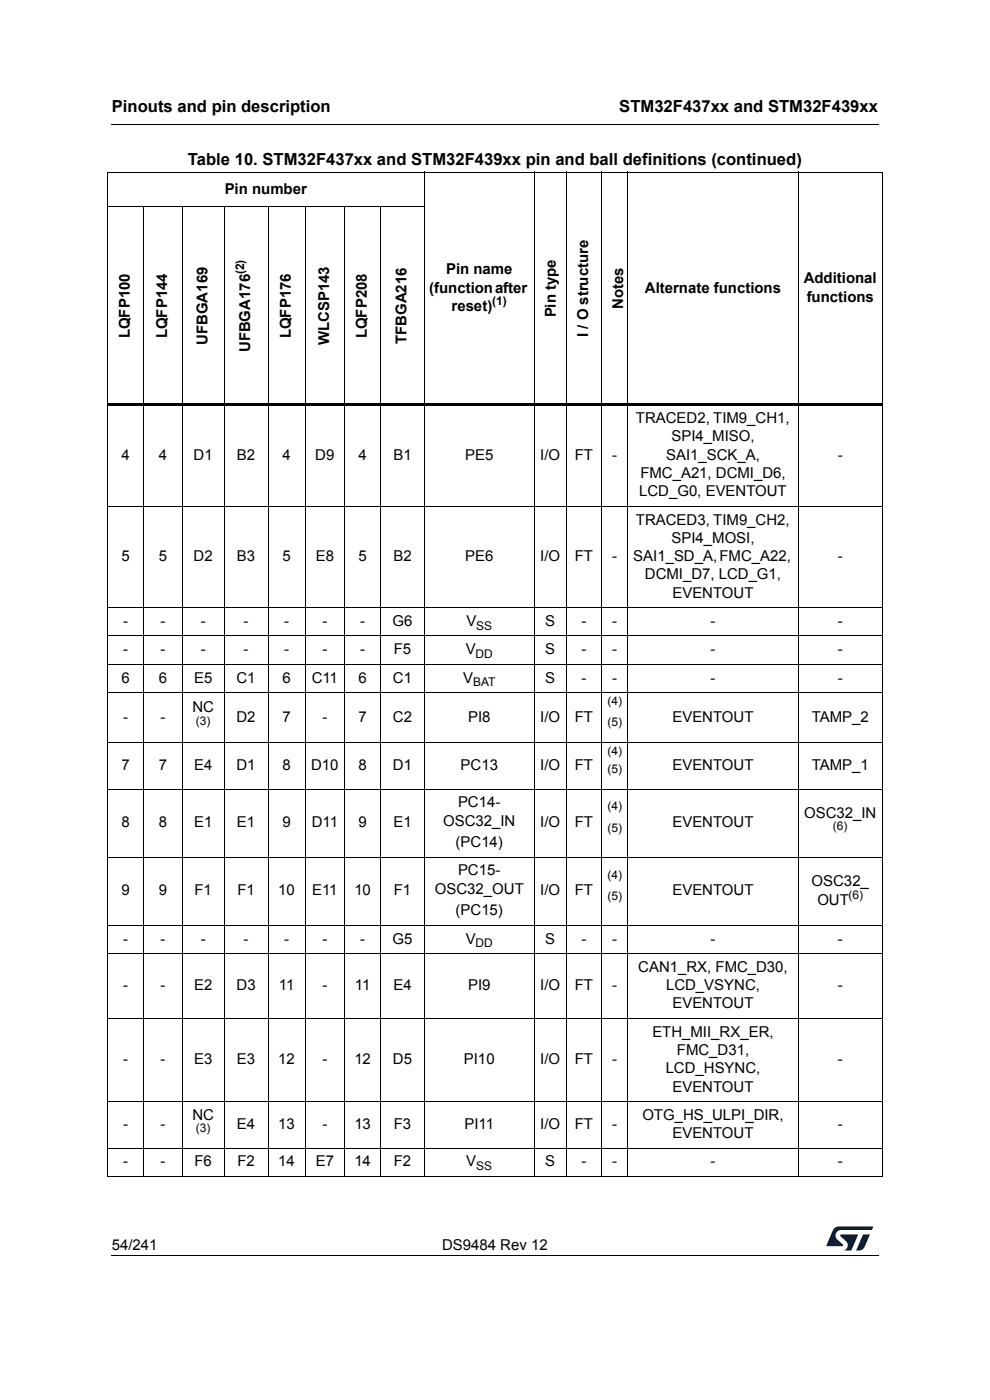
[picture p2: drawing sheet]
<svg xmlns="http://www.w3.org/2000/svg" width="210mm" height="297mm" viewBox="0 0 210 297" stroke-linecap="round" stroke-linejoin="round" font-family="sans-serif">
<path d="M23.6 26.2l.1 .2zM186.2 26.2l.1 .2zM23.6 266.2l.1 .2zM186.2 266.2l.1 .2z" fill="#000"/>
<path d="M23.7 26.3h162.5M23.7 266.3h162.5" fill="none" stroke="#000" stroke-width=".21"/>
<g fill="#001e41">
<path d="M176.9 260.6l.6-.4h.4l7.3 .1-.3 .6h-6.4a1.17 1.17 0 0 0-1.2 .7 1.17 1.17 0 0 0 .3 1.3l1.2 1.1v.3h-3.5z"/>
<path d="M183.1 261.9h1.4l-1.1 2.6a1.37 1.37 0 0 1-1.8 .7z"/>
<path d="M178.3 261.9h3.7l-1.4 3.4h-1.5a1.23 1.23 0 0 0 .4-2l-1.2-1z"/>
</g>
<g fill="none" stroke="#000" stroke-width=".21">
<path d="M22.7 36.5h164.6M22.8 36.6v212.9M90 36.4v213.3M113.3 36.4v213.3M120.1 36.4v213.3M127.6 36.4v213.3M133.2 36.4v213.3M169.3 36.4v213.3M187.2 36.6v212.9M22.7 43.9h67.4M30.5 43.8v205.9M38.6 43.8v205.9"/>
<path d="M47.5 43.8v205.9M56.9 43.8v205.9M64.7 43.8v205.9M73.1 43.8v205.9M80.8 43.8v205.9M22.7 107.4h164.6M22.7 128.9h164.6M22.7 134.9h164.6M22.7 140.9h164.6M22.7 146.9h164.6M22.7 157.5h164.6M22.7 167.4h164.6"/>
<path d="M22.7 181.8h164.6M22.7 196.3h164.6M22.7 202.3h164.6M22.7 216.1h164.6M22.7 233.7h164.6M22.7 243.6h164.6M22.7 249.6h164.6"/>
</g>
<path d="M22.7 85.6h164.6v.5h-164.6z" fill="#000"/>
<g font-size="3.5">
<text x="23.7" y="23.9">Pinouts and pin description</text>
<text x="131.4" y="23.9">STM32F437xx and STM32F439xx</text>
<text x="39.9" y="35">Table 10. STM32F437xx and STM32F439xx pin and ball definitions (continued)</text>
</g>
<g font-size="3.2">
<text x="47.7" y="41.1">Pin number</text>
<text x="94.6" y="58.2">Pin name</text>
<text x="91" y="62.1">(function after</text>
<text x="95.8" y="65.9">reset)</text>
<text x="132.2" y="65.6" transform="rotate(-90 132.2 65.6)">Notes</text>
<text x="136.8" y="62.1">Alternate functions</text>
<text x="170.5" y="60.1">Additional</text>
<text x="171.1" y="64">functions</text>
<text x="27.5" y="71.8" transform="rotate(-90 27.5 71.8)">LQFP100</text>
<text x="35.5" y="71.8" transform="rotate(-90 35.5 71.8)">LQFP144</text>
<text x="61.7" y="71.8" transform="rotate(-90 61.7 71.8)">LQFP176</text>
<text x="77.8" y="71.8" transform="rotate(-90 77.8 71.8)">LQFP208</text>
<text x="117.9" y="67.4" transform="rotate(-90 117.9 67.4)">Pin type</text>
<text x="124.7" y="71.5" transform="rotate(-90 124.7 71.5)">I / O structure</text>
<text x="44" y="73.2" transform="rotate(-90 44 73.2)">UFBGA169</text>
<text x="53.1" y="74.7" transform="rotate(-90 53.1 74.7)">UFBGA176</text>
<text x="69.8" y="73.3" transform="rotate(-90 69.8 73.3)">WLCSP143</text>
<text x="86.3" y="73" transform="rotate(-90 86.3 73)">TFBGA216</text>
<text x="134.9" y="89.8">TRACED2, TIM9_CH1,</text>
<text x="142.4" y="93.6">SPI4_MISO,</text>
<text x="25.8" y="97.5">4</text>
<text x="33.7" y="97.5">4</text>
<text x="41.1" y="97.5">D1</text>
<text x="50.3" y="97.5">B2</text>
<text x="59.9" y="97.5">4</text>
<text x="66.9" y="97.5">D9</text>
<text x="76" y="97.5">4</text>
<text x="83.4" y="97.5">B1</text>
<text x="98.7" y="97.5">PE5</text>
<text x="114.6" y="97.5">I/O</text>
<text x="121.9" y="97.5">FT</text>
<text x="129.9" y="97.5">-</text>
<text x="135.8" y="101.4">FMC_A21, DCMI_D6,</text>
<text x="141.3" y="97.5">SAI1_SCK_A,</text>
<text x="177.7" y="97.5">-</text>
<text x="135.6" y="105.3">LCD_G0, EVENTOUT</text>
<text x="134.9" y="111.3">TRACED3, TIM9_CH2,</text>
<text x="25.8" y="119">5</text>
<text x="33.7" y="119">5</text>
<text x="41.1" y="119">D2</text>
<text x="50.3" y="119">B3</text>
<text x="59.9" y="119">5</text>
<text x="67" y="119">E8</text>
<text x="76.1" y="119">5</text>
<text x="83.4" y="119">B2</text>
<text x="98.7" y="119">PE6</text>
<text x="114.6" y="119">I/O</text>
<text x="121.9" y="119">FT</text>
<text x="129.9" y="119">-</text>
<text x="134.3" y="119">SAI1_SD_A, FMC_A22,</text>
<text x="142.4" y="115.2">SPI4_MOSI,</text>
<text x="177.7" y="119">-</text>
<text x="136.8" y="122.9">DCMI_D7, LCD_G1,</text>
<text x="142.6" y="126.8">EVENTOUT</text>
<text x="26.1" y="132.8">-</text>
<text x="34.1" y="132.8">-</text>
<text x="42.6" y="132.8">-</text>
<text x="51.7" y="132.8">-</text>
<text x="60.3" y="132.8">-</text>
<text x="68.4" y="132.8">-</text>
<text x="76.4" y="132.8">-</text>
<text x="83.3" y="132.8">G6</text>
<text x="98.9" y="132.8">V</text>
<text x="115.7" y="132.8">S</text>
<text x="123.3" y="132.8">-</text>
<text x="129.9" y="132.8">-</text>
<text x="150.7" y="132.8">-</text>
<text x="177.7" y="132.8">-</text>
<text x="26.1" y="138.8">-</text>
<text x="34.1" y="138.8">-</text>
<text x="42.6" y="138.8">-</text>
<text x="51.7" y="138.8">-</text>
<text x="60.3" y="138.8">-</text>
<text x="68.4" y="138.8">-</text>
<text x="76.4" y="138.8">-</text>
<text x="83.5" y="138.8">F5</text>
<text x="98.8" y="138.8">V</text>
<text x="115.7" y="138.8">S</text>
<text x="123.3" y="138.8">-</text>
<text x="129.9" y="138.8">-</text>
<text x="150.7" y="138.8">-</text>
<text x="177.7" y="138.8">-</text>
<text x="25.8" y="144.8">6</text>
<text x="33.7" y="144.8">6</text>
<text x="41.2" y="144.8">E5</text>
<text x="50.2" y="144.8">C1</text>
<text x="59.9" y="144.8">6</text>
<text x="66.1" y="144.8">C11</text>
<text x="76" y="144.8">6</text>
<text x="83.3" y="144.8">C1</text>
<text x="98.2" y="144.8">V</text>
<text x="115.7" y="144.8">S</text>
<text x="123.3" y="144.8">-</text>
<text x="129.9" y="144.8">-</text>
<text x="150.7" y="144.8">-</text>
<text x="177.7" y="144.8">-</text>
<text x="26.1" y="153.1">-</text>
<text x="34.1" y="153.1">-</text>
<text x="40.8" y="151.1">NC</text>
<text x="50.2" y="153.1">D2</text>
<text x="59.9" y="153.1">7</text>
<text x="68.4" y="153.1">-</text>
<text x="76" y="153.1">7</text>
<text x="83.4" y="153.1">C2</text>
<text x="99.3" y="153.1">PI8</text>
<text x="114.6" y="153.1">I/O</text>
<text x="121.9" y="153.1">FT</text>
<text x="142.6" y="153.1">EVENTOUT</text>
<text x="172.2" y="153.1">TAMP_2</text>
<text x="25.8" y="163.3">7</text>
<text x="33.7" y="163.3">7</text>
<text x="41.2" y="163.3">E4</text>
<text x="50.2" y="163.3">D1</text>
<text x="59.9" y="163.3">8</text>
<text x="66" y="163.3">D10</text>
<text x="76" y="163.3">8</text>
<text x="83.3" y="163.3">D1</text>
<text x="97.7" y="163.3">PC13</text>
<text x="114.6" y="163.3">I/O</text>
<text x="121.9" y="163.3">FT</text>
<text x="142.6" y="163.3">EVENTOUT</text>
<text x="172.2" y="163.3">TAMP_1</text>
<text x="97.2" y="171.3">PC14-</text>
<text x="170.6" y="173.5">OSC32_IN</text>
<text x="25.8" y="175.5">8</text>
<text x="33.7" y="175.5">8</text>
<text x="41.2" y="175.5">E1</text>
<text x="50.3" y="175.5">E1</text>
<text x="59.9" y="175.5">9</text>
<text x="66.1" y="175.5">D11</text>
<text x="76" y="175.5">9</text>
<text x="83.4" y="175.5">E1</text>
<text x="94" y="175.1">OSC32_IN</text>
<text x="96.6" y="179.7">(PC14)</text>
<text x="114.6" y="175.5">I/O</text>
<text x="121.9" y="175.5">FT</text>
<text x="142.6" y="175.5">EVENTOUT</text>
<text x="97.2" y="185.7">PC15-</text>
<text x="25.8" y="190">9</text>
<text x="33.7" y="190">9</text>
<text x="41.2" y="190">F1</text>
<text x="50.4" y="190">F1</text>
<text x="59" y="190">10</text>
<text x="66.2" y="190">E11</text>
<text x="75.2" y="190">10</text>
<text x="83.5" y="190">F1</text>
<text x="92.2" y="189.6">OSC32_OUT</text>
<text x="114.6" y="190">I/O</text>
<text x="121.9" y="190">FT</text>
<text x="142.6" y="190">EVENTOUT</text>
<text x="172.2" y="188">OSC32_</text>
<text x="173.4" y="191.9">OUT</text>
<text x="96.6" y="194.2">(PC15)</text>
<text x="26.1" y="200.2">-</text>
<text x="34.1" y="200.2">-</text>
<text x="42.6" y="200.2">-</text>
<text x="51.7" y="200.2">-</text>
<text x="60.3" y="200.2">-</text>
<text x="68.4" y="200.2">-</text>
<text x="76.4" y="200.2">-</text>
<text x="83.3" y="200.2">G5</text>
<text x="98.8" y="200.2">V</text>
<text x="115.7" y="200.2">S</text>
<text x="123.3" y="200.2">-</text>
<text x="129.9" y="200.2">-</text>
<text x="150.7" y="200.2">-</text>
<text x="177.7" y="200.2">-</text>
<text x="135.4" y="206.2">CAN1_RX, FMC_D30,</text>
<text x="26.1" y="210.1">-</text>
<text x="34.1" y="210.1">-</text>
<text x="41.2" y="210.1">E2</text>
<text x="50.2" y="210.1">D3</text>
<text x="59.2" y="210.1">11</text>
<text x="68.4" y="210.1">-</text>
<text x="75.3" y="210.1">11</text>
<text x="83.4" y="210.1">E4</text>
<text x="99.3" y="210.1">PI9</text>
<text x="114.6" y="210.1">I/O</text>
<text x="121.9" y="210.1">FT</text>
<text x="129.9" y="210.1">-</text>
<text x="141.3" y="210.1">LCD_VSYNC,</text>
<text x="142.6" y="213.9">EVENTOUT</text>
<text x="177.7" y="210.1">-</text>
<text x="138.4" y="219.9">ETH_MII_RX_ER,</text>
<text x="26.1" y="225.8">-</text>
<text x="34.1" y="225.8">-</text>
<text x="41.2" y="225.8">E3</text>
<text x="50.3" y="225.8">E3</text>
<text x="59" y="225.8">12</text>
<text x="68.4" y="225.8">-</text>
<text x="75.2" y="225.8">12</text>
<text x="83.4" y="225.8">D5</text>
<text x="98.4" y="225.8">PI10</text>
<text x="114.6" y="225.8">I/O</text>
<text x="121.9" y="225.8">FT</text>
<text x="129.9" y="225.8">-</text>
<text x="141.2" y="227.7">LCD_HSYNC,</text>
<text x="143.6" y="223.8">FMC_D31,</text>
<text x="177.7" y="225.8">-</text>
<text x="142.6" y="231.6">EVENTOUT</text>
<text x="26.1" y="239.5">-</text>
<text x="34.1" y="239.5">-</text>
<text x="40.8" y="237.6">NC</text>
<text x="50.3" y="239.5">E4</text>
<text x="59" y="239.5">13</text>
<text x="68.4" y="239.5">-</text>
<text x="75.2" y="239.5">13</text>
<text x="83.5" y="239.5">F3</text>
<text x="98.5" y="239.5">PI11</text>
<text x="114.6" y="239.5">I/O</text>
<text x="121.9" y="239.5">FT</text>
<text x="129.9" y="239.5">-</text>
<text x="136.3" y="237.6">OTG_HS_ULPI_DIR,</text>
<text x="177.7" y="239.5">-</text>
<text x="142.6" y="241.5">EVENTOUT</text>
<text x="26.1" y="247.5">-</text>
<text x="34.1" y="247.5">-</text>
<text x="41.3" y="247.5">F6</text>
<text x="50.4" y="247.5">F2</text>
<text x="59" y="247.5">14</text>
<text x="67" y="247.5">E7</text>
<text x="75.2" y="247.5">14</text>
<text x="83.5" y="247.5">F2</text>
<text x="98.9" y="247.5">V</text>
<text x="115.7" y="247.5">S</text>
<text x="123.3" y="247.5">-</text>
<text x="129.9" y="247.5">-</text>
<text x="150.7" y="247.5">-</text>
<text x="177.7" y="247.5">-</text>
<text x="23.7" y="265.1">54/241</text>
<text x="93.8" y="265.1">DS9484 Rev 12</text>
</g>
<g font-size="2.5">
<text x="51.8" y="58.2" transform="rotate(-90 51.8 58.2)">(2)</text>
<text x="104.4" y="64.7">(1)</text>
<text x="101" y="133.6">SS</text>
<text x="100.9" y="139.6">DD</text>
<text x="100.4" y="145.6">BAT</text>
<text x="128.9" y="149.5">(4)</text>
<text x="41.5" y="153.8">(3)</text>
<text x="128.9" y="154.1">(5)</text>
<text x="128.9" y="160.1">(4)</text>
<text x="128.9" y="164">(5)</text>
<text x="128.9" y="171.9">(4)</text>
<text x="128.9" y="176.5">(5)</text>
<text x="176.7" y="176.2">(6)</text>
<text x="128.9" y="186.4">(4)</text>
<text x="128.9" y="191">(5)</text>
<text x="180" y="190.6">(6)</text>
<text x="100.9" y="201">DD</text>
<text x="41.5" y="240.2">(3)</text>
<text x="101" y="248.2">SS</text>
</g>
</svg>
